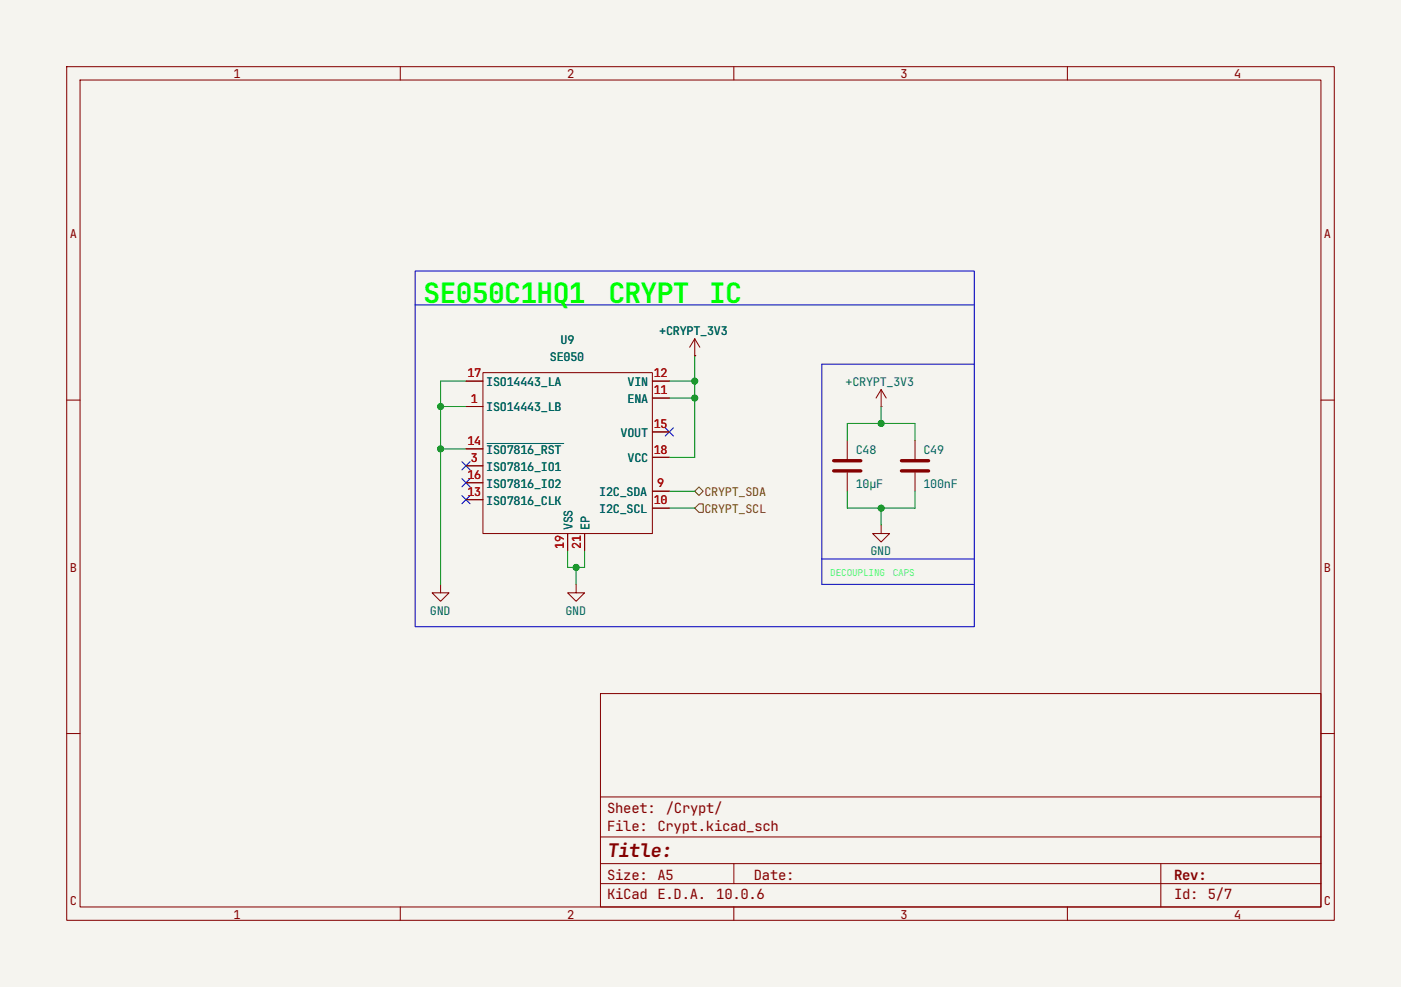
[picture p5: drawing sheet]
(kicad_sch
 (version 20260306)
 (generator "eeschema")
 (generator_version "10.0")
 (paper "A5")
 (lib_symbols
  (symbol "Device:C"
   (pin_numbers (hide yes))
   (pin_names
    (offset 0.254)) (exclude_from_sim no) (in_bom yes) (on_board yes)
   (in_pos_files yes)
   (duplicate_pin_numbers_are_jumpers no)
   (property "Reference" "C" (at 0.635 2.54 0) (show_name no) (do_not_autoplace no) (effects (font (size 1.27 1.27)) (justify left)))
   (property "Value" "C" (at 0.635 -2.54 0) (show_name no) (do_not_autoplace no) (effects (font (size 1.27 1.27)) (justify left)))
   (property "Footprint" "" (at 0.9652 -3.81 0) (show_name no) (do_not_autoplace no) (hide yes) (effects (font (size 1.27 1.27))))
   (property "Datasheet" "" (at 0 0 0) (show_name no) (do_not_autoplace no) (hide yes) (effects (font (size 1.27 1.27))))
   (property "Description" "Unpolarized capacitor" (at 0 0 0) (show_name no) (do_not_autoplace no) (hide yes) (effects (font (size 1.27 1.27))))
   (symbol "C_0_1"
    (polyline (pts (xy -2.032 0.762) (xy 2.032 0.762)) (stroke (width 0.508) (type default)) (fill (type none)))
    (polyline (pts (xy -2.032 -0.762) (xy 2.032 -0.762)) (stroke (width 0.508) (type default)) (fill (type none))))
   (symbol "C_1_1"
    (pin passive line (at 0 3.81 270) (length 2.794) (name "" (effects (font (size 1.27 1.27)))) (number "1" (effects (font (size 1.27 1.27)))))
    (pin passive line (at 0 -3.81 90) (length 2.794) (name "" (effects (font (size 1.27 1.27)))) (number "2" (effects (font (size 1.27 1.27))))))
   (embedded_fonts no))
  (symbol "PCM_SparkFun-PowerSymbol:GND"
   (power global)
   (pin_names
    (offset 0)) (exclude_from_sim no) (in_bom yes) (on_board yes)
   (in_pos_files yes)
   (duplicate_pin_numbers_are_jumpers no)
   (property "Reference" "#PWR" (at 0 -6.35 0) (show_name no) (do_not_autoplace no) (hide yes) (effects (font (size 1.27 1.27))))
   (property "Value" "GND" (at 0 -3.81 0) (show_name no) (do_not_autoplace yes) (effects (font (size 1.27 1.27))))
   (property "Footprint" "" (at 0 0 0) (show_name no) (do_not_autoplace no) (hide yes) (effects (font (size 1.27 1.27))))
   (property "Datasheet" "" (at 0 0 0) (show_name no) (do_not_autoplace no) (hide yes) (effects (font (size 1.27 1.27))))
   (property "Description" "Power symbol creates a global label with name \"GND\" , ground" (at 0 -8.89 0) (show_name no) (do_not_autoplace no) (hide yes) (effects (font (size 1.27 1.27))))
   (symbol "GND_0_1"
    (polyline (pts (xy 0 0) (xy 0 -1.27) (xy 1.27 -1.27) (xy 0 -2.54) (xy -1.27 -1.27) (xy 0 -1.27)) (stroke (width 0) (type default)) (fill (type none))))
   (symbol "GND_1_1"
    (pin power_in line (at 0 0 270) (length 0) (hide yes) (name "GND" (effects (font (size 1.27 1.27)))) (number "1" (effects (font (size 1.27 1.27))))))
   (embedded_fonts no))
  (symbol "SE050:SE050" (exclude_from_sim no) (in_bom yes) (on_board yes)
   (in_pos_files yes)
   (duplicate_pin_numbers_are_jumpers no)
   (property "Reference" "U" (at 0 16.51 0) (show_name no) (do_not_autoplace no) (effects (font (size 1.27 1.27))))
   (property "Value" "SE050" (at 0 13.97 0) (show_name no) (do_not_autoplace no) (effects (font (size 1.27 1.27))))
   (property "Footprint" "" (at 0 0 0) (show_name no) (do_not_autoplace no) (hide yes) (effects (font (size 1.27 1.27))))
   (property "Datasheet" "" (at 0 0 0) (show_name no) (do_not_autoplace no) (hide yes) (effects (font (size 1.27 1.27))))
   (property "Description" "" (at 0 0 0) (show_name no) (do_not_autoplace no) (hide yes) (effects (font (size 1.27 1.27))))
   (symbol "SE050_0_1"
    (rectangle (start -12.6999 12.7) (end 12.6999 -11.43) (stroke (width 0) (type default)) (fill (type none))))
   (symbol "SE050_1_1"
    (pin passive line (at -15.24 7.62 0) (length 2.54) (name "ISO14443_LB" (effects (font (size 1.27 1.27)))) (number "1" (effects (font (size 1.27 1.27)))))
    (pin no_connect line (at 11.43 -13.97 90) (length 2.54) (hide yes) (name "NC" (effects (font (size 1.27 1.27)))) (number "2" (effects (font (size 1.27 1.27)))))
    (pin bidirectional line (at -15.24 -1.27 0) (length 2.54) (name "ISO7816_IO1" (effects (font (size 1.27 1.27)))) (number "3" (effects (font (size 1.27 1.27))))
    (alternate "I2C_MASTER_SDA" bidirectional line))
    (pin no_connect line (at 11.43 -13.97 90) (length 2.54) (hide yes) (name "NC" (effects (font (size 1.27 1.27)))) (number "4" (effects (font (size 1.27 1.27)))))
    (pin no_connect line (at 11.43 -13.97 90) (length 2.54) (hide yes) (name "NC" (effects (font (size 1.27 1.27)))) (number "5" (effects (font (size 1.27 1.27)))))
    (pin no_connect line (at 11.43 -13.97 90) (length 2.54) (hide yes) (name "NC" (effects (font (size 1.27 1.27)))) (number "6" (effects (font (size 1.27 1.27)))))
    (pin no_connect line (at 11.43 -13.97 90) (length 2.54) (hide yes) (name "NC" (effects (font (size 1.27 1.27)))) (number "7" (effects (font (size 1.27 1.27)))))
    (pin no_connect line (at 11.43 -13.97 90) (length 2.54) (hide yes) (name "NC" (effects (font (size 1.27 1.27)))) (number "8" (effects (font (size 1.27 1.27)))))
    (pin bidirectional line (at 15.24 -5.08 180) (length 2.54) (name "I2C_SDA" (effects (font (size 1.27 1.27)))) (number "9" (effects (font (size 1.27 1.27)))))
    (pin input line (at 15.24 -7.62 180) (length 2.54) (name "I2C_SCL" (effects (font (size 1.27 1.27)))) (number "10" (effects (font (size 1.27 1.27)))))
    (pin input line (at 15.24 8.89 180) (length 2.54) (name "ENA" (effects (font (size 1.27 1.27)))) (number "11" (effects (font (size 1.27 1.27)))))
    (pin power_in line (at 15.24 11.43 180) (length 2.54) (name "VIN" (effects (font (size 1.27 1.27)))) (number "12" (effects (font (size 1.27 1.27)))))
    (pin input line (at -15.24 -6.35 0) (length 2.54) (name "ISO7816_CLK" (effects (font (size 1.27 1.27)))) (number "13" (effects (font (size 1.27 1.27)))))
    (pin input line (at -15.24 1.27 0) (length 2.54) (name "~{ISO7816_RST}" (effects (font (size 1.27 1.27)))) (number "14" (effects (font (size 1.27 1.27)))))
    (pin power_out line (at 15.24 3.81 180) (length 2.54) (name "VOUT" (effects (font (size 1.27 1.27)))) (number "15" (effects (font (size 1.27 1.27)))))
    (pin bidirectional line (at -15.24 -3.81 0) (length 2.54) (name "ISO7816_IO2" (effects (font (size 1.27 1.27)))) (number "16" (effects (font (size 1.27 1.27))))
    (alternate "I2C_MASTER_SCL" output line))
    (pin passive line (at -15.24 11.43 0) (length 2.54) (name "ISO14443_LA" (effects (font (size 1.27 1.27)))) (number "17" (effects (font (size 1.27 1.27)))))
    (pin power_in line (at 15.24 0 180) (length 2.54) (name "VCC" (effects (font (size 1.27 1.27)))) (number "18" (effects (font (size 1.27 1.27)))))
    (pin power_in line (at 0 -13.97 90) (length 2.54) (name "VSS" (effects (font (size 1.27 1.27)))) (number "19" (effects (font (size 1.27 1.27)))))
    (pin no_connect line (at 11.43 -13.97 90) (length 2.54) (hide yes) (name "NC" (effects (font (size 1.27 1.27)))) (number "20" (effects (font (size 1.27 1.27)))))
    (pin passive line (at 2.54 -13.97 90) (length 2.54) (name "EP" (effects (font (size 1.27 1.27)))) (number "21" (effects (font (size 1.27 1.27))))))
   (embedded_fonts no))
  (symbol "power:VPP"
   (power global)
   (pin_numbers (hide yes))
   (pin_names
    (offset 0) (hide yes)) (exclude_from_sim no) (in_bom yes) (on_board yes)
   (in_pos_files yes)
   (duplicate_pin_numbers_are_jumpers no)
   (property "Reference" "#PWR" (at 0 -3.81 0) (show_name no) (do_not_autoplace no) (hide yes) (effects (font (size 1.27 1.27))))
   (property "Value" "VPP" (at 0 3.556 0) (show_name no) (do_not_autoplace no) (effects (font (size 1.27 1.27))))
   (property "Footprint" "" (at 0 0 0) (show_name no) (do_not_autoplace no) (hide yes) (effects (font (size 1.27 1.27))))
   (property "Datasheet" "" (at 0 0 0) (show_name no) (do_not_autoplace no) (hide yes) (effects (font (size 1.27 1.27))))
   (property "Description" "Power symbol creates a global label with name \"VPP\"" (at 0 0 0) (show_name no) (do_not_autoplace no) (hide yes) (effects (font (size 1.27 1.27))))
   (symbol "VPP_0_1"
    (polyline (pts (xy -0.762 1.27) (xy 0 2.54)) (stroke (width 0) (type default)) (fill (type none)))
    (polyline (pts (xy 0 2.54) (xy 0.762 1.27)) (stroke (width 0) (type default)) (fill (type none)))
    (polyline (pts (xy 0 0) (xy 0 2.54)) (stroke (width 0) (type default)) (fill (type none))))
   (symbol "VPP_1_1"
    (pin power_in line (at 0 0 90) (length 0) (name "" (effects (font (size 1.27 1.27)))) (number "1" (effects (font (size 1.27 1.27))))))
   (embedded_fonts no)))
 (rectangle
  (start 62.23 40.64)
  (end 146.05 93.98)
  (stroke (width 0) (type default))
  (fill (type none)))
 (text "SE050C1HQ1 CRYPT IC"
  (exclude_from_sim no)
  (at 63.5 43.18 0)
  (effects (font
    (face "JetBrainsMono NF") (size 3 3)
    (bold yes) (color 0 255 0 1)) (justify left top)))
 (text "DECOUPLING CAPS"
  (exclude_from_sim no)
  (at 124.46 86.36 0)
  (effects (font (size 1.016 1.016) (thickness 0.127) (color 0 255 255 1)) (justify left)))
 (junction
  (at 104.14 59.69)
  (diameter 0)
  (color 0 0 0 0))
 (junction
  (at 86.36 85.09)
  (diameter 0)
  (color 0 0 0 0))
 (junction
  (at 132.08 63.5)
  (diameter 0)
  (color 0 0 0 0))
 (junction
  (at 104.14 57.15)
  (diameter 0)
  (color 0 0 0 0))
 (junction
  (at 66.04 60.96)
  (diameter 0)
  (color 0 0 0 0))
 (junction
  (at 66.04 67.31)
  (diameter 0)
  (color 0 0 0 0))
 (junction
  (at 132.08 76.2)
  (diameter 0)
  (color 0 0 0 0))
 (no_connect
  (at 69.85 72.39))
 (no_connect
  (at 100.33 64.77))
 (no_connect
  (at 69.85 69.85))
 (no_connect
  (at 69.85 74.93))
 (wire
  (pts (xy 104.14 68.58) (xy 100.33 68.58))
  (stroke (width 0) (type default)))
 (polyline
  (pts (xy 123.19 54.61) (xy 123.19 83.82))
  (stroke (width 0) (type default)))
 (polyline
  (pts (xy 62.23 45.72) (xy 146.05 45.72))
  (stroke (width 0) (type default)))
 (wire
  (pts (xy 132.08 76.2) (xy 127 76.2))
  (stroke (width 0) (type default)))
 (wire
  (pts (xy 137.16 76.2) (xy 132.08 76.2))
  (stroke (width 0) (type default)))
 (wire
  (pts (xy 104.14 59.69) (xy 104.14 68.58))
  (stroke (width 0) (type default)))
 (wire
  (pts (xy 66.04 60.96) (xy 66.04 67.31))
  (stroke (width 0) (type default)))
 (wire
  (pts (xy 132.08 60.96) (xy 132.08 63.5))
  (stroke (width 0) (type default)))
 (wire
  (pts (xy 132.08 63.5) (xy 137.16 63.5))
  (stroke (width 0) (type default)))
 (wire
  (pts (xy 137.16 73.66) (xy 137.16 76.2))
  (stroke (width 0) (type default)))
 (wire
  (pts (xy 104.14 57.15) (xy 104.14 59.69))
  (stroke (width 0) (type default)))
 (polyline
  (pts (xy 123.19 87.63) (xy 146.05 87.63))
  (stroke (width 0) (type default)))
 (wire
  (pts (xy 127 66.04) (xy 127 63.5))
  (stroke (width 0) (type default)))
 (wire
  (pts (xy 69.85 57.15) (xy 66.04 57.15))
  (stroke (width 0) (type default)))
 (wire
  (pts (xy 87.63 85.09) (xy 86.36 85.09))
  (stroke (width 0) (type default)))
 (wire
  (pts (xy 132.08 76.2) (xy 132.08 78.74))
  (stroke (width 0) (type default)))
 (wire
  (pts (xy 104.14 57.15) (xy 100.33 57.15))
  (stroke (width 0) (type default)))
 (wire
  (pts (xy 85.09 85.09) (xy 85.09 82.55))
  (stroke (width 0) (type default)))
 (polyline
  (pts (xy 146.05 54.61) (xy 123.19 54.61))
  (stroke (width 0) (type default)))
 (wire
  (pts (xy 66.04 60.96) (xy 69.85 60.96))
  (stroke (width 0) (type default)))
 (wire
  (pts (xy 86.36 85.09) (xy 86.36 87.63))
  (stroke (width 0) (type default)))
 (wire
  (pts (xy 137.16 66.04) (xy 137.16 63.5))
  (stroke (width 0) (type default)))
 (wire
  (pts (xy 66.04 57.15) (xy 66.04 60.96))
  (stroke (width 0) (type default)))
 (wire
  (pts (xy 100.33 76.2) (xy 104.14 76.2))
  (stroke (width 0) (type default)))
 (wire
  (pts (xy 100.33 73.66) (xy 104.14 73.66))
  (stroke (width 0) (type default)))
 (wire
  (pts (xy 86.36 85.09) (xy 85.09 85.09))
  (stroke (width 0) (type default)))
 (polyline
  (pts (xy 123.19 83.82) (xy 123.19 87.63))
  (stroke (width 0) (type default)))
 (wire
  (pts (xy 66.04 67.31) (xy 66.04 87.63))
  (stroke (width 0) (type default)))
 (wire
  (pts (xy 104.14 59.69) (xy 100.33 59.69))
  (stroke (width 0) (type default)))
 (wire
  (pts (xy 127 73.66) (xy 127 76.2))
  (stroke (width 0) (type default)))
 (wire
  (pts (xy 87.63 82.55) (xy 87.63 85.09))
  (stroke (width 0) (type default)))
 (wire
  (pts (xy 104.14 53.34) (xy 104.14 57.15))
  (stroke (width 0) (type default)))
 (wire
  (pts (xy 66.04 67.31) (xy 69.85 67.31))
  (stroke (width 0) (type default)))
 (wire
  (pts (xy 127 63.5) (xy 132.08 63.5))
  (stroke (width 0) (type default)))
 (polyline
  (pts (xy 123.19 83.82) (xy 146.05 83.82))
  (stroke (width 0) (type default)))
 (hierarchical_label "CRYPT_SDA"
  (shape bidirectional)
  (at 104.14 73.66 0)
  (effects (font (size 1.27 1.27)) (justify left)))
 (hierarchical_label "CRYPT_SCL"
  (shape input)
  (at 104.14 76.2 0)
  (effects (font (size 1.27 1.27)) (justify left)))
 (symbol
  (lib_id "power:VPP")
  (at 104.14 53.34 0)
  (unit 1)
  (body_style 1)
  (exclude_from_sim no)
  (in_bom yes)
  (on_board yes)
  (in_pos_files yes)
  (dnp no)
  (property "Reference" "#PWR097" (at 104.14 57.15 0) (hide yes) (show_name no) (do_not_autoplace no) (effects (font (size 1.27 1.27))))
  (property "Value" "+CRYPT_3V3" (at 104.14 49.53 0) (show_name no) (do_not_autoplace no) (effects (font (size 1.27 1.27))))
  (property "Footprint" "" (at 104.14 53.34 0) (hide yes) (show_name no) (do_not_autoplace no) (effects (font (size 1.27 1.27))))
  (property "Datasheet" "" (at 104.14 53.34 0) (hide yes) (show_name no) (do_not_autoplace no) (effects (font (size 1.27 1.27))))
  (property "Description" "Power symbol creates a global label with name \"VPP\"" (at 104.14 53.34 0) (hide yes) (show_name no) (do_not_autoplace no) (effects (font (size 1.27 1.27))))
  (pin "1"))
 (symbol
  (lib_id "Device:C")
  (at 137.16 69.85 0)
  (unit 1)
  (body_style 1)
  (exclude_from_sim no)
  (in_bom yes)
  (on_board yes)
  (in_pos_files yes)
  (dnp no)
  (property "Reference" "C49" (at 138.43 67.31 0) (show_name no) (do_not_autoplace no) (effects (font (size 1.27 1.27)) (justify left)))
  (property "Value" "100nF" (at 138.43 72.39 0) (show_name no) (do_not_autoplace no) (effects (font (size 1.27 1.27)) (justify left)))
  (property "Footprint" "" (at 138.1252 73.66 0) (hide yes) (show_name no) (do_not_autoplace no) (effects (font (size 1.27 1.27))))
  (property "Datasheet" "" (at 137.16 69.85 0) (hide yes) (show_name no) (do_not_autoplace no) (effects (font (size 1.27 1.27))))
  (property "Description" "Unpolarized capacitor" (at 137.16 69.85 0) (hide yes) (show_name no) (do_not_autoplace no) (effects (font (size 1.27 1.27))))
  (pin "2")
  (pin "1"))
 (symbol
  (lib_id "power:VPP")
  (at 132.08 60.96 0)
  (unit 1)
  (body_style 1)
  (exclude_from_sim no)
  (in_bom yes)
  (on_board yes)
  (in_pos_files yes)
  (dnp no)
  (property "Reference" "#PWR0100" (at 132.08 64.77 0) (hide yes) (show_name no) (do_not_autoplace no) (effects (font (size 1.27 1.27))))
  (property "Value" "+CRYPT_3V3" (at 132.08 57.15 0) (show_name no) (do_not_autoplace no) (effects (font (size 1.27 1.27))))
  (property "Footprint" "" (at 132.08 60.96 0) (hide yes) (show_name no) (do_not_autoplace no) (effects (font (size 1.27 1.27))))
  (property "Datasheet" "" (at 132.08 60.96 0) (hide yes) (show_name no) (do_not_autoplace no) (effects (font (size 1.27 1.27))))
  (property "Description" "Power symbol creates a global label with name \"VPP\"" (at 132.08 60.96 0) (hide yes) (show_name no) (do_not_autoplace no) (effects (font (size 1.27 1.27))))
  (pin "1"))
 (symbol
  (lib_id "PCM_SparkFun-PowerSymbol:GND")
  (at 86.36 87.63 0)
  (unit 1)
  (body_style 1)
  (exclude_from_sim no)
  (in_bom yes)
  (on_board yes)
  (in_pos_files yes)
  (dnp no)
  (fields_autoplaced yes)
  (property "Reference" "#PWR096" (at 86.36 93.98 0) (hide yes) (show_name no) (do_not_autoplace no) (effects (font (size 1.27 1.27))))
  (property "Value" "GND" (at 86.36 91.44 0) (show_name no) (do_not_autoplace yes) (effects (font (size 1.27 1.27))))
  (property "Footprint" "" (at 86.36 87.63 0) (hide yes) (show_name no) (do_not_autoplace no) (effects (font (size 1.27 1.27))))
  (property "Datasheet" "" (at 86.36 87.63 0) (hide yes) (show_name no) (do_not_autoplace no) (effects (font (size 1.27 1.27))))
  (property "Description" "Power symbol creates a global label with name \"GND\" , ground" (at 86.36 96.52 0) (hide yes) (show_name no) (do_not_autoplace no) (effects (font (size 1.27 1.27))))
  (pin "1"))
 (symbol
  (lib_id "Device:C")
  (at 127 69.85 0)
  (unit 1)
  (body_style 1)
  (exclude_from_sim no)
  (in_bom yes)
  (on_board yes)
  (in_pos_files yes)
  (dnp no)
  (property "Reference" "C48" (at 128.27 67.31 0) (show_name no) (do_not_autoplace no) (effects (font (size 1.27 1.27)) (justify left)))
  (property "Value" "10μF" (at 128.27 72.39 0) (show_name no) (do_not_autoplace no) (effects (font (size 1.27 1.27)) (justify left)))
  (property "Footprint" "" (at 127.9652 73.66 0) (hide yes) (show_name no) (do_not_autoplace no) (effects (font (size 1.27 1.27))))
  (property "Datasheet" "" (at 127 69.85 0) (hide yes) (show_name no) (do_not_autoplace no) (effects (font (size 1.27 1.27))))
  (property "Description" "Unpolarized capacitor" (at 127 69.85 0) (hide yes) (show_name no) (do_not_autoplace no) (effects (font (size 1.27 1.27))))
  (pin "2")
  (pin "1"))
 (symbol
  (lib_id "PCM_SparkFun-PowerSymbol:GND")
  (at 66.04 87.63 0)
  (unit 1)
  (body_style 1)
  (exclude_from_sim no)
  (in_bom yes)
  (on_board yes)
  (in_pos_files yes)
  (dnp no)
  (fields_autoplaced yes)
  (property "Reference" "#PWR098" (at 66.04 93.98 0) (hide yes) (show_name no) (do_not_autoplace no) (effects (font (size 1.27 1.27))))
  (property "Value" "GND" (at 66.04 91.44 0) (show_name no) (do_not_autoplace yes) (effects (font (size 1.27 1.27))))
  (property "Footprint" "" (at 66.04 87.63 0) (hide yes) (show_name no) (do_not_autoplace no) (effects (font (size 1.27 1.27))))
  (property "Datasheet" "" (at 66.04 87.63 0) (hide yes) (show_name no) (do_not_autoplace no) (effects (font (size 1.27 1.27))))
  (property "Description" "Power symbol creates a global label with name \"GND\" , ground" (at 66.04 96.52 0) (hide yes) (show_name no) (do_not_autoplace no) (effects (font (size 1.27 1.27))))
  (pin "1"))
 (symbol
  (lib_id "PCM_SparkFun-PowerSymbol:GND")
  (at 132.08 78.74 0)
  (unit 1)
  (body_style 1)
  (exclude_from_sim no)
  (in_bom yes)
  (on_board yes)
  (in_pos_files yes)
  (dnp no)
  (fields_autoplaced yes)
  (property "Reference" "#PWR0101" (at 132.08 85.09 0) (hide yes) (show_name no) (do_not_autoplace no) (effects (font (size 1.27 1.27))))
  (property "Value" "GND" (at 132.08 82.55 0) (show_name no) (do_not_autoplace yes) (effects (font (size 1.27 1.27))))
  (property "Footprint" "" (at 132.08 78.74 0) (hide yes) (show_name no) (do_not_autoplace no) (effects (font (size 1.27 1.27))))
  (property "Datasheet" "" (at 132.08 78.74 0) (hide yes) (show_name no) (do_not_autoplace no) (effects (font (size 1.27 1.27))))
  (property "Description" "Power symbol creates a global label with name \"GND\" , ground" (at 132.08 87.63 0) (hide yes) (show_name no) (do_not_autoplace no) (effects (font (size 1.27 1.27))))
  (pin "1"))
 (symbol
  (lib_id "SE050:SE050")
  (at 85.09 68.58 0)
  (unit 1)
  (body_style 1)
  (exclude_from_sim no)
  (in_bom yes)
  (on_board yes)
  (in_pos_files yes)
  (dnp no)
  (fields_autoplaced yes)
  (property "Reference" "U9" (at 85.09 50.8 0) (show_name no) (do_not_autoplace no) (effects (font (size 1.27 1.27))))
  (property "Value" "SE050" (at 85.09 53.34 0) (show_name no) (do_not_autoplace no) (effects (font (size 1.27 1.27))))
  (property "Footprint" "" (at 85.09 68.58 0) (hide yes) (show_name no) (do_not_autoplace no) (effects (font (size 1.27 1.27))))
  (property "Datasheet" "" (at 85.09 68.58 0) (hide yes) (show_name no) (do_not_autoplace no) (effects (font (size 1.27 1.27))))
  (property "Description" "" (at 85.09 68.58 0) (hide yes) (show_name no) (do_not_autoplace no) (effects (font (size 1.27 1.27))))
  (pin "2")
  (pin "18")
  (pin "19")
  (pin "20")
  (pin "10")
  (pin "15")
  (pin "12")
  (pin "11")
  (pin "13")
  (pin "16")
  (pin "14")
  (pin "21")
  (pin "9")
  (pin "6")
  (pin "5")
  (pin "8")
  (pin "3")
  (pin "1")
  (pin "7")
  (pin "4")
  (pin "17")))
